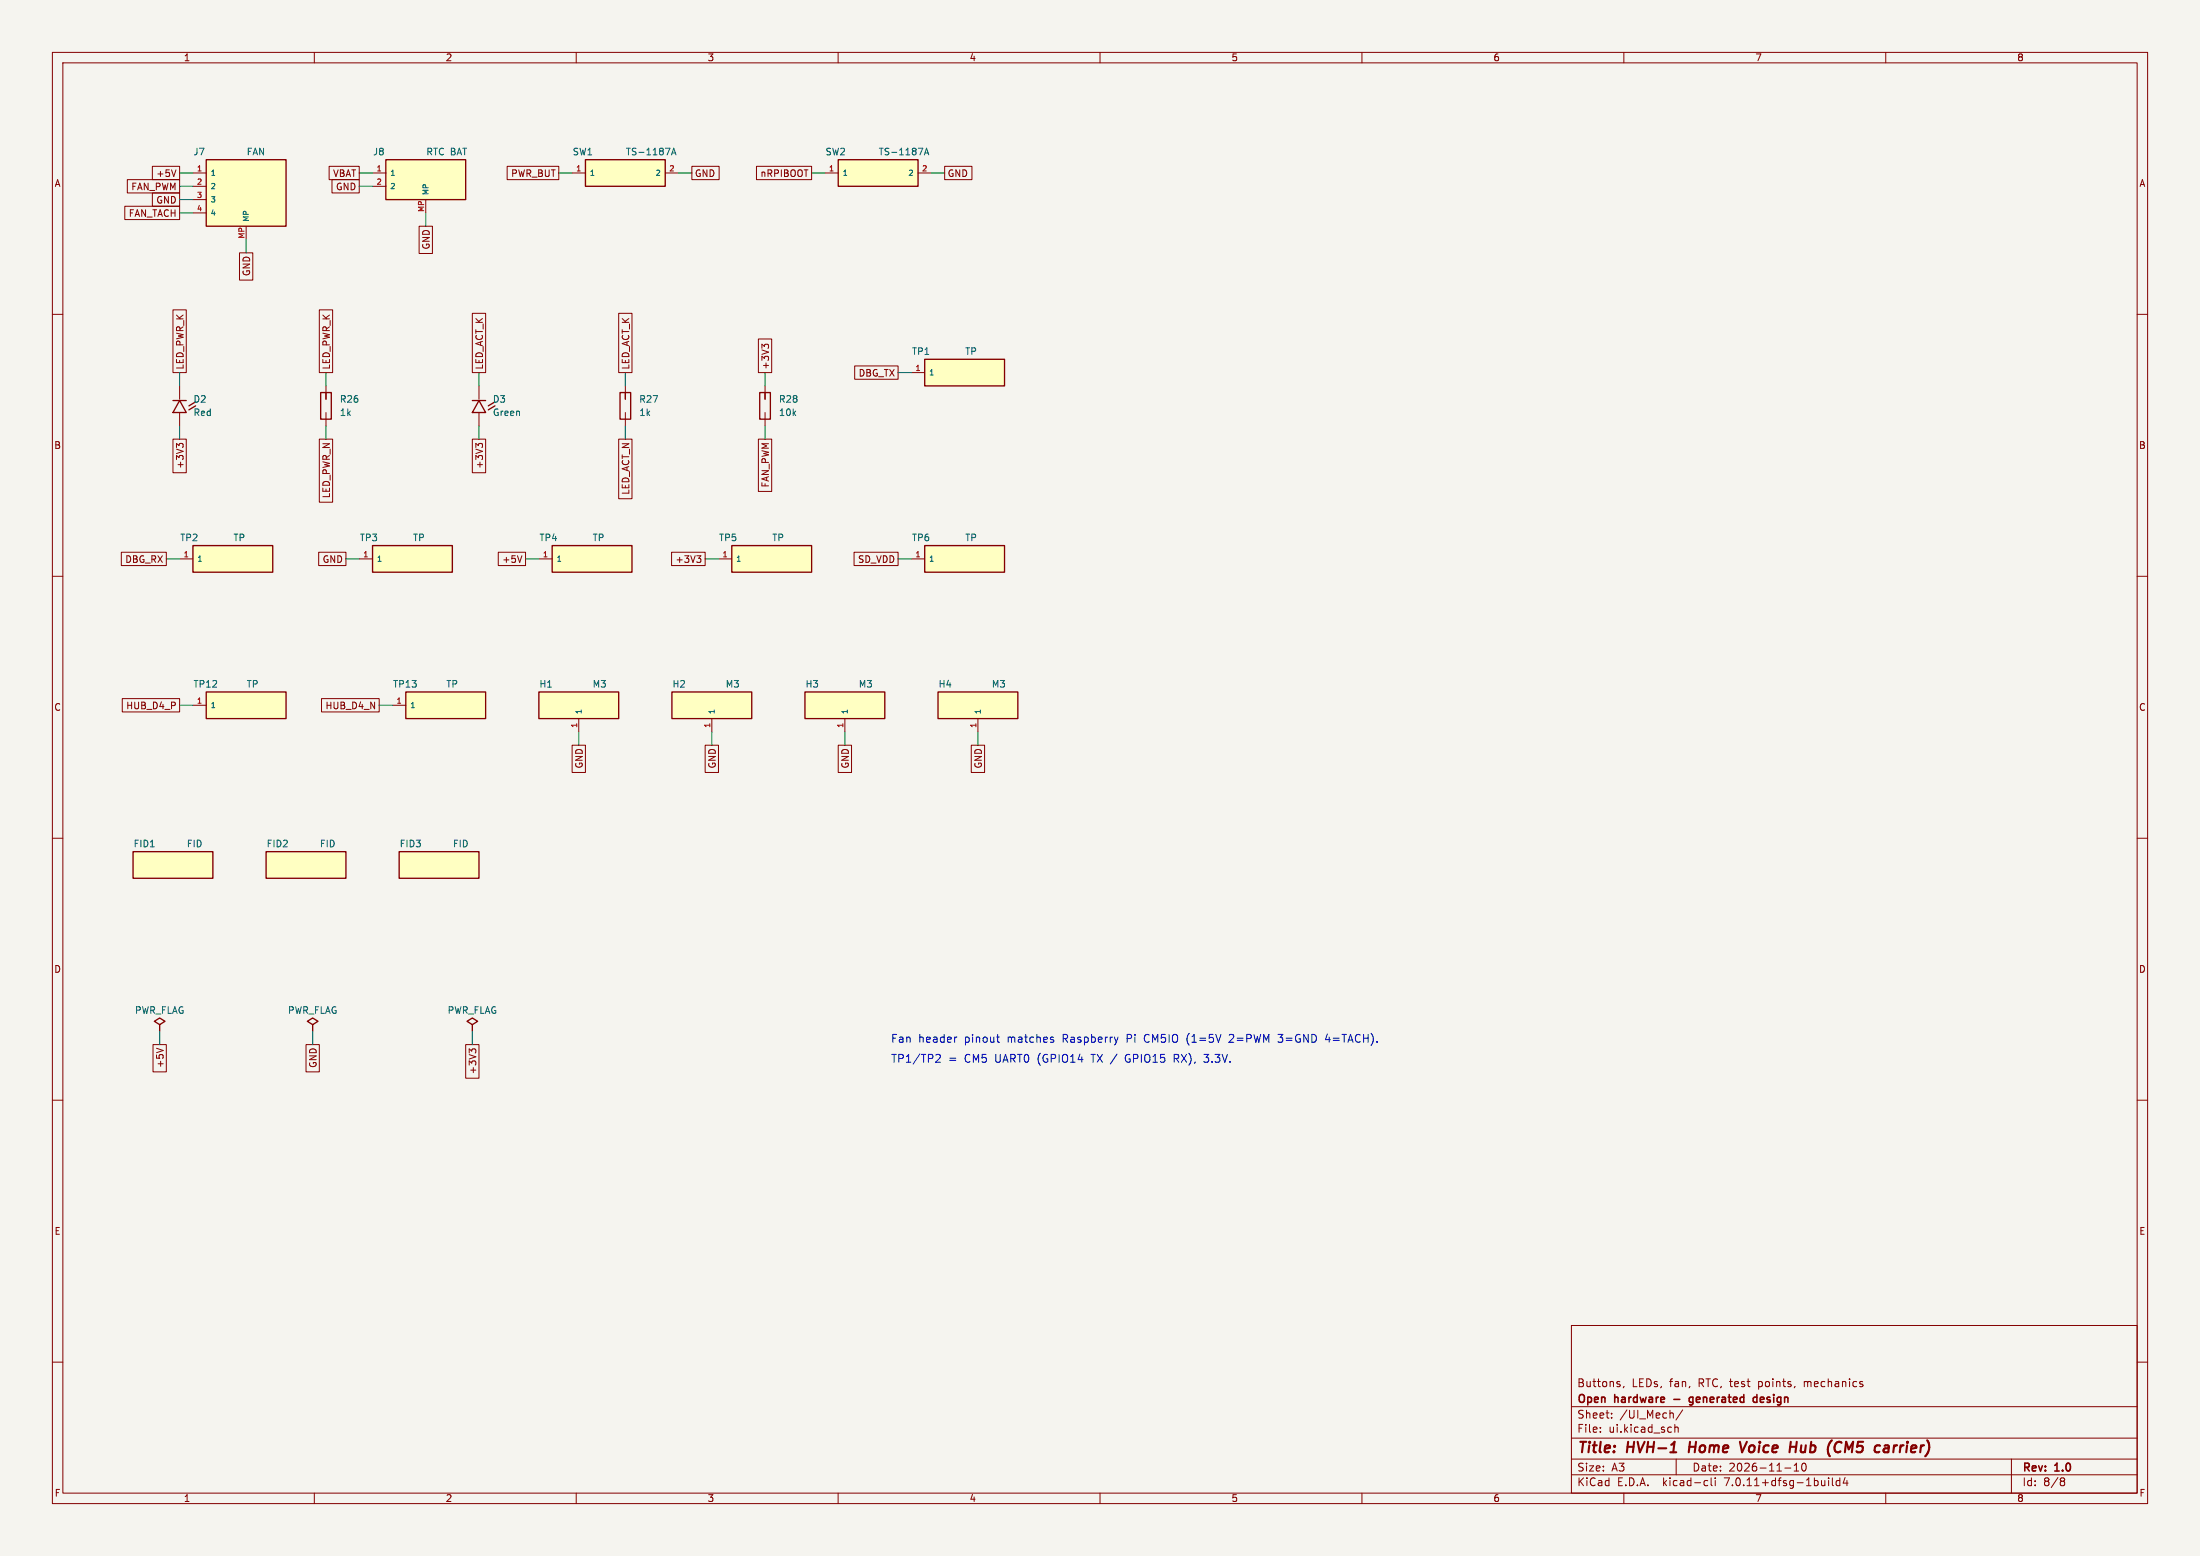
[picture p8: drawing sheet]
(kicad_sch (version 20230121) (generator eeschema)
 (paper "A3")
 (title_block (title "HVH-1 Home Voice Hub (CM5 carrier)") (date "2026-11-10") (rev "1.0") (company "Open hardware - generated design")
  (comment 1 "Buttons, LEDs, fan, RTC, test points, mechanics") (comment 2 ""))
 (lib_symbols
  (symbol "hvh:CONN2MP" (pin_names (offset 0.762)) (in_bom yes) (on_board yes)
   (property "Reference" "J" (at -7.619999999999999 5.58 0) (effects (font (size 1.27 1.27)) (justify left)))
   (property "Value" "CONN2MP" (at -7.619999999999999 -5.58 0) (effects (font (size 1.27 1.27)) (justify left)))
   (property "Footprint" "" (at 0 0 0) (effects (font (size 1.27 1.27)) hide))
   (property "Datasheet" "" (at 0 0 0) (effects (font (size 1.27 1.27)) hide))
   (symbol "CONN2MP_0_1"
    (rectangle (start -7.62 3.81) (end 7.62 -3.81) (stroke (width 0.254) (type default)) (fill (type background))))
   (symbol "CONN2MP_1_1"
    (pin passive line (at -10.16 1.27 0) (length 2.54) (name "1" (effects (font (size 1.016 1.016)))) (number "1" (effects (font (size 1.016 1.016)))))
    (pin passive line (at -10.16 -1.27 0) (length 2.54) (name "2" (effects (font (size 1.016 1.016)))) (number "2" (effects (font (size 1.016 1.016)))))
    (pin passive line (at 0.00 -6.35 90) (length 2.54) (name "MP" (effects (font (size 1.016 1.016)))) (number "MP" (effects (font (size 1.016 1.016)))))))
  (symbol "hvh:CONN4MP" (pin_names (offset 0.762)) (in_bom yes) (on_board yes)
   (property "Reference" "J" (at -7.619999999999999 8.12 0) (effects (font (size 1.27 1.27)) (justify left)))
   (property "Value" "CONN4MP" (at -7.619999999999999 -8.12 0) (effects (font (size 1.27 1.27)) (justify left)))
   (property "Footprint" "" (at 0 0 0) (effects (font (size 1.27 1.27)) hide))
   (property "Datasheet" "" (at 0 0 0) (effects (font (size 1.27 1.27)) hide))
   (symbol "CONN4MP_0_1"
    (rectangle (start -7.62 6.35) (end 7.62 -6.35) (stroke (width 0.254) (type default)) (fill (type background))))
   (symbol "CONN4MP_1_1"
    (pin passive line (at -10.16 3.81 0) (length 2.54) (name "1" (effects (font (size 1.016 1.016)))) (number "1" (effects (font (size 1.016 1.016)))))
    (pin passive line (at -10.16 1.27 0) (length 2.54) (name "2" (effects (font (size 1.016 1.016)))) (number "2" (effects (font (size 1.016 1.016)))))
    (pin passive line (at -10.16 -1.27 0) (length 2.54) (name "3" (effects (font (size 1.016 1.016)))) (number "3" (effects (font (size 1.016 1.016)))))
    (pin passive line (at -10.16 -3.81 0) (length 2.54) (name "4" (effects (font (size 1.016 1.016)))) (number "4" (effects (font (size 1.016 1.016)))))
    (pin passive line (at 0.00 -8.89 90) (length 2.54) (name "MP" (effects (font (size 1.016 1.016)))) (number "MP" (effects (font (size 1.016 1.016)))))))
  (symbol "hvh:FID" (pin_names (offset 0.762)) (in_bom yes) (on_board yes)
   (property "Reference" "FID" (at -7.619999999999999 4.3100000000000005 0) (effects (font (size 1.27 1.27)) (justify left)))
   (property "Value" "FID" (at -7.619999999999999 -4.3100000000000005 0) (effects (font (size 1.27 1.27)) (justify left)))
   (property "Footprint" "" (at 0 0 0) (effects (font (size 1.27 1.27)) hide))
   (property "Datasheet" "" (at 0 0 0) (effects (font (size 1.27 1.27)) hide))
   (symbol "FID_0_1"
    (rectangle (start -7.62 2.54) (end 7.62 -2.54) (stroke (width 0.254) (type default)) (fill (type background))))
   (symbol "FID_1_1"))
  (symbol "hvh:LED" (pin_numbers hide) (pin_names (offset 0) hide) (in_bom yes) (on_board yes)
   (property "Reference" "D" (at 2.54 1.31 0) (effects (font (size 1.27 1.27)) (justify left)))
   (property "Value" "LED" (at 2.54 -1.31 0) (effects (font (size 1.27 1.27)) (justify left)))
   (property "Footprint" "" (at 0 0 0) (effects (font (size 1.27 1.27)) hide))
   (property "Datasheet" "" (at 0 0 0) (effects (font (size 1.27 1.27)) hide))
   (symbol "LED_0_1"
    (polyline (pts (xy -1.27 -1.27) (xy 1.27 -1.27) (xy 0 1.016) (xy -1.27 -1.27)) (stroke (width 0.254) (type default)) (fill (type none)))
    (polyline (pts (xy -1.27 1.016) (xy 1.27 1.016)) (stroke (width 0.254) (type default)) (fill (type none)))
    (polyline (pts (xy 1.778 0) (xy 3.048 0.762)) (stroke (width 0.254) (type default)) (fill (type none)))
    (polyline (pts (xy 1.778 -0.762) (xy 3.048 0)) (stroke (width 0.254) (type default)) (fill (type none))))
   (symbol "LED_1_1"
    (pin passive line (at 0.00 3.81 270) (length 2.54) (name "~" (effects (font (size 1.016 1.016)))) (number "1" (effects (font (size 1.016 1.016)))))
    (pin passive line (at 0.00 -3.81 90) (length 2.54) (name "~" (effects (font (size 1.016 1.016)))) (number "2" (effects (font (size 1.016 1.016)))))))
  (symbol "hvh:MH" (pin_names (offset 0.762)) (in_bom yes) (on_board yes)
   (property "Reference" "H" (at -7.619999999999999 4.3100000000000005 0) (effects (font (size 1.27 1.27)) (justify left)))
   (property "Value" "MH" (at -7.619999999999999 -4.3100000000000005 0) (effects (font (size 1.27 1.27)) (justify left)))
   (property "Footprint" "" (at 0 0 0) (effects (font (size 1.27 1.27)) hide))
   (property "Datasheet" "" (at 0 0 0) (effects (font (size 1.27 1.27)) hide))
   (symbol "MH_0_1"
    (rectangle (start -7.62 2.54) (end 7.62 -2.54) (stroke (width 0.254) (type default)) (fill (type background))))
   (symbol "MH_1_1"
    (pin passive line (at 0.00 -5.08 90) (length 2.54) (name "1" (effects (font (size 1.016 1.016)))) (number "1" (effects (font (size 1.016 1.016)))))))
  (symbol "hvh:PWR_FLAG" (power) (pin_numbers hide) (pin_names (offset 0) hide) (in_bom yes) (on_board yes)
   (property "Reference" "#FLG" (at 2.54 0.040000000000000036 0) (effects (font (size 1.27 1.27)) (justify left)))
   (property "Value" "PWR_FLAG" (at 2.54 -0.040000000000000036 0) (effects (font (size 1.27 1.27)) (justify left)))
   (property "Footprint" "" (at 0 0 0) (effects (font (size 1.27 1.27)) hide))
   (property "Datasheet" "" (at 0 0 0) (effects (font (size 1.27 1.27)) hide))
   (symbol "PWR_FLAG_0_1"
    (polyline (pts (xy 0 0) (xy 0 1.27) (xy -1.016 1.905) (xy 0 2.54) (xy 1.016 1.905) (xy 0 1.27)) (stroke (width 0.254) (type default)) (fill (type none))))
   (symbol "PWR_FLAG_1_1"
    (pin power_out line (at 0.00 0.00 90) (length 0) hide (name "pwr" (effects (font (size 1.016 1.016)))) (number "1" (effects (font (size 1.016 1.016)))))))
  (symbol "hvh:R" (pin_numbers hide) (pin_names (offset 0) hide) (in_bom yes) (on_board yes)
   (property "Reference" "R" (at 2.54 1.31 0) (effects (font (size 1.27 1.27)) (justify left)))
   (property "Value" "R" (at 2.54 -1.31 0) (effects (font (size 1.27 1.27)) (justify left)))
   (property "Footprint" "" (at 0 0 0) (effects (font (size 1.27 1.27)) hide))
   (property "Datasheet" "" (at 0 0 0) (effects (font (size 1.27 1.27)) hide))
   (symbol "R_0_1"
    (rectangle (start -1.016 2.54) (end 1.016 -2.54) (stroke (width 0.254) (type default)) (fill (type none)))
    (polyline (pts (xy 0 2.54) (xy 0 1.27)) (stroke (width 0.254) (type default)) (fill (type none))))
   (symbol "R_1_1"
    (pin passive line (at 0.00 3.81 270) (length 2.54) (name "~" (effects (font (size 1.016 1.016)))) (number "1" (effects (font (size 1.016 1.016)))))
    (pin passive line (at 0.00 -3.81 90) (length 2.54) (name "~" (effects (font (size 1.016 1.016)))) (number "2" (effects (font (size 1.016 1.016)))))))
  (symbol "hvh:TACT" (pin_names (offset 0.762)) (in_bom yes) (on_board yes)
   (property "Reference" "SW" (at -7.619999999999999 4.3100000000000005 0) (effects (font (size 1.27 1.27)) (justify left)))
   (property "Value" "TACT" (at -7.619999999999999 -4.3100000000000005 0) (effects (font (size 1.27 1.27)) (justify left)))
   (property "Footprint" "" (at 0 0 0) (effects (font (size 1.27 1.27)) hide))
   (property "Datasheet" "" (at 0 0 0) (effects (font (size 1.27 1.27)) hide))
   (symbol "TACT_0_1"
    (rectangle (start -7.62 2.54) (end 7.62 -2.54) (stroke (width 0.254) (type default)) (fill (type background))))
   (symbol "TACT_1_1"
    (pin passive line (at -10.16 0.00 0) (length 2.54) (name "1" (effects (font (size 1.016 1.016)))) (number "1" (effects (font (size 1.016 1.016)))))
    (pin passive line (at 10.16 0.00 180) (length 2.54) (name "2" (effects (font (size 1.016 1.016)))) (number "2" (effects (font (size 1.016 1.016)))))))
  (symbol "hvh:TP" (pin_names (offset 0.762)) (in_bom yes) (on_board yes)
   (property "Reference" "TP" (at -7.619999999999999 4.3100000000000005 0) (effects (font (size 1.27 1.27)) (justify left)))
   (property "Value" "TP" (at -7.619999999999999 -4.3100000000000005 0) (effects (font (size 1.27 1.27)) (justify left)))
   (property "Footprint" "" (at 0 0 0) (effects (font (size 1.27 1.27)) hide))
   (property "Datasheet" "" (at 0 0 0) (effects (font (size 1.27 1.27)) hide))
   (symbol "TP_0_1"
    (rectangle (start -7.62 2.54) (end 7.62 -2.54) (stroke (width 0.254) (type default)) (fill (type background))))
   (symbol "TP_1_1"
    (pin passive line (at -10.16 0.00 0) (length 2.54) (name "1" (effects (font (size 1.016 1.016)))) (number "1" (effects (font (size 1.016 1.016))))))))
 (symbol (lib_id "hvh:CONN4MP") (at 46.99 36.83 0) (unit 1) (in_bom yes) (on_board yes) (dnp no)
  (property "Reference" "J7" (at 36.83 28.98 0) (effects (font (size 1.27 1.27)) (justify left)))
  (property "Value" "FAN" (at 46.99 28.98 0) (effects (font (size 1.27 1.27)) (justify left)))
  (property "Footprint" "Connector_JST:JST_SH_SM04B-SRSS-TB_1x04-1MP_P1.00mm_Horizontal" (at 46.99 36.83 0) (effects (font (size 1.27 1.27)) (justify left) hide))
  (property "Datasheet" "" (at 46.99 36.83 0) (effects (font (size 1.27 1.27)) (justify left) hide))
  (property "LCSC" "C160404" (at 46.99 36.83 0) (effects (font (size 1.27 1.27)) (justify left) hide))
  (property "MPN" "SM04B-SRSS-TB(LF)(SN)" (at 46.99 36.83 0) (effects (font (size 1.27 1.27)) (justify left) hide))
  (property "Manufacturer" "JST" (at 46.99 36.83 0) (effects (font (size 1.27 1.27)) (justify left) hide))
  (property "Description" "JST SH 4P R/A (Pi fan)" (at 46.99 36.83 0) (effects (font (size 1.27 1.27)) (justify left) hide)) (pin "1") (pin "2") (pin "3") (pin "4") (pin "MP"))
 (wire (pts (xy 36.83 33.02) (xy 34.29 33.02)) (stroke (width 0) (type default)))
 (global_label "+5V" (shape passive) (at 34.29 33.02 180) (fields_autoplaced) (effects (font (size 1.27 1.27)) (justify right))
  (property "Intersheetrefs" "${INTERSHEET_REFS}" (at 34.29 33.02 0) (effects (font (size 1.27 1.27)) hide)))
 (wire (pts (xy 36.83 35.56) (xy 34.29 35.56)) (stroke (width 0) (type default)))
 (global_label "FAN_PWM" (shape passive) (at 34.29 35.56 180) (fields_autoplaced) (effects (font (size 1.27 1.27)) (justify right))
  (property "Intersheetrefs" "${INTERSHEET_REFS}" (at 34.29 35.56 0) (effects (font (size 1.27 1.27)) hide)))
 (wire (pts (xy 36.83 38.1) (xy 34.29 38.1)) (stroke (width 0) (type default)))
 (global_label "GND" (shape passive) (at 34.29 38.1 180) (fields_autoplaced) (effects (font (size 1.27 1.27)) (justify right))
  (property "Intersheetrefs" "${INTERSHEET_REFS}" (at 34.29 38.1 0) (effects (font (size 1.27 1.27)) hide)))
 (wire (pts (xy 36.83 40.64) (xy 34.29 40.64)) (stroke (width 0) (type default)))
 (global_label "FAN_TACH" (shape passive) (at 34.29 40.64 180) (fields_autoplaced) (effects (font (size 1.27 1.27)) (justify right))
  (property "Intersheetrefs" "${INTERSHEET_REFS}" (at 34.29 40.64 0) (effects (font (size 1.27 1.27)) hide)))
 (wire (pts (xy 46.99 45.72) (xy 46.99 48.26)) (stroke (width 0) (type default)))
 (global_label "GND" (shape passive) (at 46.99 48.26 270) (fields_autoplaced) (effects (font (size 1.27 1.27)) (justify right))
  (property "Intersheetrefs" "${INTERSHEET_REFS}" (at 46.99 48.26 0) (effects (font (size 1.27 1.27)) hide)))
 (symbol (lib_id "hvh:CONN2MP") (at 81.28 34.29 0) (unit 1) (in_bom yes) (on_board yes) (dnp no)
  (property "Reference" "J8" (at 71.12 28.98 0) (effects (font (size 1.27 1.27)) (justify left)))
  (property "Value" "RTC BAT" (at 81.28 28.98 0) (effects (font (size 1.27 1.27)) (justify left)))
  (property "Footprint" "Connector_JST:JST_SH_SM02B-SRSS-TB_1x02-1MP_P1.00mm_Horizontal" (at 81.28 34.29 0) (effects (font (size 1.27 1.27)) (justify left) hide))
  (property "Datasheet" "" (at 81.28 34.29 0) (effects (font (size 1.27 1.27)) (justify left) hide))
  (property "LCSC" "C160402" (at 81.28 34.29 0) (effects (font (size 1.27 1.27)) (justify left) hide))
  (property "MPN" "SM02B-SRSS-TB(LF)(SN)" (at 81.28 34.29 0) (effects (font (size 1.27 1.27)) (justify left) hide))
  (property "Manufacturer" "JST" (at 81.28 34.29 0) (effects (font (size 1.27 1.27)) (justify left) hide))
  (property "Description" "JST SH 2P R/A (Pi RTC battery)" (at 81.28 34.29 0) (effects (font (size 1.27 1.27)) (justify left) hide)) (pin "1") (pin "2") (pin "MP"))
 (wire (pts (xy 71.12 33.02) (xy 68.58 33.02)) (stroke (width 0) (type default)))
 (global_label "VBAT" (shape passive) (at 68.58 33.02 180) (fields_autoplaced) (effects (font (size 1.27 1.27)) (justify right))
  (property "Intersheetrefs" "${INTERSHEET_REFS}" (at 68.58 33.02 0) (effects (font (size 1.27 1.27)) hide)))
 (wire (pts (xy 71.12 35.56) (xy 68.58 35.56)) (stroke (width 0) (type default)))
 (global_label "GND" (shape passive) (at 68.58 35.56 180) (fields_autoplaced) (effects (font (size 1.27 1.27)) (justify right))
  (property "Intersheetrefs" "${INTERSHEET_REFS}" (at 68.58 35.56 0) (effects (font (size 1.27 1.27)) hide)))
 (wire (pts (xy 81.28 40.64) (xy 81.28 43.18)) (stroke (width 0) (type default)))
 (global_label "GND" (shape passive) (at 81.28 43.18 270) (fields_autoplaced) (effects (font (size 1.27 1.27)) (justify right))
  (property "Intersheetrefs" "${INTERSHEET_REFS}" (at 81.28 43.18 0) (effects (font (size 1.27 1.27)) hide)))
 (symbol (lib_id "hvh:TACT") (at 119.38 33.02 0) (unit 1) (in_bom yes) (on_board yes) (dnp no)
  (property "Reference" "SW1" (at 109.22 28.98 0) (effects (font (size 1.27 1.27)) (justify left)))
  (property "Value" "TS-1187A" (at 119.38 28.98 0) (effects (font (size 1.27 1.27)) (justify left)))
  (property "Footprint" "Button_Switch_SMD:SW_Push_1P1T_XKB_TS-1187A" (at 119.38 33.02 0) (effects (font (size 1.27 1.27)) (justify left) hide))
  (property "Datasheet" "" (at 119.38 33.02 0) (effects (font (size 1.27 1.27)) (justify left) hide))
  (property "LCSC" "C318884" (at 119.38 33.02 0) (effects (font (size 1.27 1.27)) (justify left) hide))
  (property "MPN" "TS-1187A-B-A-B" (at 119.38 33.02 0) (effects (font (size 1.27 1.27)) (justify left) hide))
  (property "Manufacturer" "XKB" (at 119.38 33.02 0) (effects (font (size 1.27 1.27)) (justify left) hide))
  (property "Description" "Tactile switch 5.1x5.1mm SMD" (at 119.38 33.02 0) (effects (font (size 1.27 1.27)) (justify left) hide)) (pin "1") (pin "2"))
 (wire (pts (xy 109.22 33.02) (xy 106.68 33.02)) (stroke (width 0) (type default)))
 (global_label "PWR_BUT" (shape passive) (at 106.68 33.02 180) (fields_autoplaced) (effects (font (size 1.27 1.27)) (justify right))
  (property "Intersheetrefs" "${INTERSHEET_REFS}" (at 106.68 33.02 0) (effects (font (size 1.27 1.27)) hide)))
 (wire (pts (xy 129.54 33.02) (xy 132.08 33.02)) (stroke (width 0) (type default)))
 (global_label "GND" (shape passive) (at 132.08 33.02 0) (fields_autoplaced) (effects (font (size 1.27 1.27)) (justify left))
  (property "Intersheetrefs" "${INTERSHEET_REFS}" (at 132.08 33.02 0) (effects (font (size 1.27 1.27)) hide)))
 (symbol (lib_id "hvh:TACT") (at 167.64 33.02 0) (unit 1) (in_bom yes) (on_board yes) (dnp no)
  (property "Reference" "SW2" (at 157.48 28.98 0) (effects (font (size 1.27 1.27)) (justify left)))
  (property "Value" "TS-1187A" (at 167.64 28.98 0) (effects (font (size 1.27 1.27)) (justify left)))
  (property "Footprint" "Button_Switch_SMD:SW_Push_1P1T_XKB_TS-1187A" (at 167.64 33.02 0) (effects (font (size 1.27 1.27)) (justify left) hide))
  (property "Datasheet" "" (at 167.64 33.02 0) (effects (font (size 1.27 1.27)) (justify left) hide))
  (property "LCSC" "C318884" (at 167.64 33.02 0) (effects (font (size 1.27 1.27)) (justify left) hide))
  (property "MPN" "TS-1187A-B-A-B" (at 167.64 33.02 0) (effects (font (size 1.27 1.27)) (justify left) hide))
  (property "Manufacturer" "XKB" (at 167.64 33.02 0) (effects (font (size 1.27 1.27)) (justify left) hide))
  (property "Description" "Tactile switch 5.1x5.1mm SMD" (at 167.64 33.02 0) (effects (font (size 1.27 1.27)) (justify left) hide)) (pin "1") (pin "2"))
 (wire (pts (xy 157.48 33.02) (xy 154.94 33.02)) (stroke (width 0) (type default)))
 (global_label "nRPIBOOT" (shape passive) (at 154.94 33.02 180) (fields_autoplaced) (effects (font (size 1.27 1.27)) (justify right))
  (property "Intersheetrefs" "${INTERSHEET_REFS}" (at 154.94 33.02 0) (effects (font (size 1.27 1.27)) hide)))
 (wire (pts (xy 177.8 33.02) (xy 180.34 33.02)) (stroke (width 0) (type default)))
 (global_label "GND" (shape passive) (at 180.34 33.02 0) (fields_autoplaced) (effects (font (size 1.27 1.27)) (justify left))
  (property "Intersheetrefs" "${INTERSHEET_REFS}" (at 180.34 33.02 0) (effects (font (size 1.27 1.27)) hide)))
 (symbol (lib_id "hvh:LED") (at 34.29 77.47 0) (unit 1) (in_bom yes) (on_board yes) (dnp no)
  (property "Reference" "D2" (at 36.83 76.20 0) (effects (font (size 1.27 1.27)) (justify left)))
  (property "Value" "Red" (at 36.83 78.74 0) (effects (font (size 1.27 1.27)) (justify left)))
  (property "Footprint" "LED_SMD:LED_0603_1608Metric" (at 34.29 77.47 0) (effects (font (size 1.27 1.27)) (justify left) hide))
  (property "Datasheet" "" (at 34.29 77.47 0) (effects (font (size 1.27 1.27)) (justify left) hide))
  (property "LCSC" "C2286" (at 34.29 77.47 0) (effects (font (size 1.27 1.27)) (justify left) hide))
  (property "MPN" "KT-0603R" (at 34.29 77.47 0) (effects (font (size 1.27 1.27)) (justify left) hide))
  (property "Manufacturer" "KENTO" (at 34.29 77.47 0) (effects (font (size 1.27 1.27)) (justify left) hide))
  (property "Description" "LED red 0603" (at 34.29 77.47 0) (effects (font (size 1.27 1.27)) (justify left) hide)) (pin "1") (pin "2"))
 (wire (pts (xy 34.29 73.66) (xy 34.29 71.12)) (stroke (width 0) (type default)))
 (global_label "LED_PWR_K" (shape passive) (at 34.29 71.12 90) (fields_autoplaced) (effects (font (size 1.27 1.27)) (justify left))
  (property "Intersheetrefs" "${INTERSHEET_REFS}" (at 34.29 71.12 0) (effects (font (size 1.27 1.27)) hide)))
 (wire (pts (xy 34.29 81.28) (xy 34.29 83.82)) (stroke (width 0) (type default)))
 (global_label "+3V3" (shape passive) (at 34.29 83.82 270) (fields_autoplaced) (effects (font (size 1.27 1.27)) (justify right))
  (property "Intersheetrefs" "${INTERSHEET_REFS}" (at 34.29 83.82 0) (effects (font (size 1.27 1.27)) hide)))
 (symbol (lib_id "hvh:R") (at 62.23 77.47 0) (unit 1) (in_bom yes) (on_board yes) (dnp no)
  (property "Reference" "R26" (at 64.77 76.20 0) (effects (font (size 1.27 1.27)) (justify left)))
  (property "Value" "1k" (at 64.77 78.74 0) (effects (font (size 1.27 1.27)) (justify left)))
  (property "Footprint" "Resistor_SMD:R_0402_1005Metric" (at 62.23 77.47 0) (effects (font (size 1.27 1.27)) (justify left) hide))
  (property "Datasheet" "" (at 62.23 77.47 0) (effects (font (size 1.27 1.27)) (justify left) hide))
  (property "LCSC" "C11702" (at 62.23 77.47 0) (effects (font (size 1.27 1.27)) (justify left) hide))
  (property "MPN" "0402WGF1001TCE" (at 62.23 77.47 0) (effects (font (size 1.27 1.27)) (justify left) hide))
  (property "Manufacturer" "UNI-ROYAL" (at 62.23 77.47 0) (effects (font (size 1.27 1.27)) (justify left) hide))
  (property "Description" "Resistor 1k 1% 0402" (at 62.23 77.47 0) (effects (font (size 1.27 1.27)) (justify left) hide)) (pin "1") (pin "2"))
 (wire (pts (xy 62.23 73.66) (xy 62.23 71.12)) (stroke (width 0) (type default)))
 (global_label "LED_PWR_K" (shape passive) (at 62.23 71.12 90) (fields_autoplaced) (effects (font (size 1.27 1.27)) (justify left))
  (property "Intersheetrefs" "${INTERSHEET_REFS}" (at 62.23 71.12 0) (effects (font (size 1.27 1.27)) hide)))
 (wire (pts (xy 62.23 81.28) (xy 62.23 83.82)) (stroke (width 0) (type default)))
 (global_label "LED_PWR_N" (shape passive) (at 62.23 83.82 270) (fields_autoplaced) (effects (font (size 1.27 1.27)) (justify right))
  (property "Intersheetrefs" "${INTERSHEET_REFS}" (at 62.23 83.82 0) (effects (font (size 1.27 1.27)) hide)))
 (symbol (lib_id "hvh:LED") (at 91.44 77.47 0) (unit 1) (in_bom yes) (on_board yes) (dnp no)
  (property "Reference" "D3" (at 93.98 76.20 0) (effects (font (size 1.27 1.27)) (justify left)))
  (property "Value" "Green" (at 93.98 78.74 0) (effects (font (size 1.27 1.27)) (justify left)))
  (property "Footprint" "LED_SMD:LED_0603_1608Metric" (at 91.44 77.47 0) (effects (font (size 1.27 1.27)) (justify left) hide))
  (property "Datasheet" "" (at 91.44 77.47 0) (effects (font (size 1.27 1.27)) (justify left) hide))
  (property "LCSC" "C965804" (at 91.44 77.47 0) (effects (font (size 1.27 1.27)) (justify left) hide))
  (property "MPN" "XL-1608UGC-04" (at 91.44 77.47 0) (effects (font (size 1.27 1.27)) (justify left) hide))
  (property "Manufacturer" "XINGLIGHT" (at 91.44 77.47 0) (effects (font (size 1.27 1.27)) (justify left) hide))
  (property "Description" "LED green 0603" (at 91.44 77.47 0) (effects (font (size 1.27 1.27)) (justify left) hide)) (pin "1") (pin "2"))
 (wire (pts (xy 91.44 73.66) (xy 91.44 71.12)) (stroke (width 0) (type default)))
 (global_label "LED_ACT_K" (shape passive) (at 91.44 71.12 90) (fields_autoplaced) (effects (font (size 1.27 1.27)) (justify left))
  (property "Intersheetrefs" "${INTERSHEET_REFS}" (at 91.44 71.12 0) (effects (font (size 1.27 1.27)) hide)))
 (wire (pts (xy 91.44 81.28) (xy 91.44 83.82)) (stroke (width 0) (type default)))
 (global_label "+3V3" (shape passive) (at 91.44 83.82 270) (fields_autoplaced) (effects (font (size 1.27 1.27)) (justify right))
  (property "Intersheetrefs" "${INTERSHEET_REFS}" (at 91.44 83.82 0) (effects (font (size 1.27 1.27)) hide)))
 (symbol (lib_id "hvh:R") (at 119.38 77.47 0) (unit 1) (in_bom yes) (on_board yes) (dnp no)
  (property "Reference" "R27" (at 121.92 76.20 0) (effects (font (size 1.27 1.27)) (justify left)))
  (property "Value" "1k" (at 121.92 78.74 0) (effects (font (size 1.27 1.27)) (justify left)))
  (property "Footprint" "Resistor_SMD:R_0402_1005Metric" (at 119.38 77.47 0) (effects (font (size 1.27 1.27)) (justify left) hide))
  (property "Datasheet" "" (at 119.38 77.47 0) (effects (font (size 1.27 1.27)) (justify left) hide))
  (property "LCSC" "C11702" (at 119.38 77.47 0) (effects (font (size 1.27 1.27)) (justify left) hide))
  (property "MPN" "0402WGF1001TCE" (at 119.38 77.47 0) (effects (font (size 1.27 1.27)) (justify left) hide))
  (property "Manufacturer" "UNI-ROYAL" (at 119.38 77.47 0) (effects (font (size 1.27 1.27)) (justify left) hide))
  (property "Description" "Resistor 1k 1% 0402" (at 119.38 77.47 0) (effects (font (size 1.27 1.27)) (justify left) hide)) (pin "1") (pin "2"))
 (wire (pts (xy 119.38 73.66) (xy 119.38 71.12)) (stroke (width 0) (type default)))
 (global_label "LED_ACT_K" (shape passive) (at 119.38 71.12 90) (fields_autoplaced) (effects (font (size 1.27 1.27)) (justify left))
  (property "Intersheetrefs" "${INTERSHEET_REFS}" (at 119.38 71.12 0) (effects (font (size 1.27 1.27)) hide)))
 (wire (pts (xy 119.38 81.28) (xy 119.38 83.82)) (stroke (width 0) (type default)))
 (global_label "LED_ACT_N" (shape passive) (at 119.38 83.82 270) (fields_autoplaced) (effects (font (size 1.27 1.27)) (justify right))
  (property "Intersheetrefs" "${INTERSHEET_REFS}" (at 119.38 83.82 0) (effects (font (size 1.27 1.27)) hide)))
 (symbol (lib_id "hvh:R") (at 146.05 77.47 0) (unit 1) (in_bom yes) (on_board yes) (dnp no)
  (property "Reference" "R28" (at 148.59 76.20 0) (effects (font (size 1.27 1.27)) (justify left)))
  (property "Value" "10k" (at 148.59 78.74 0) (effects (font (size 1.27 1.27)) (justify left)))
  (property "Footprint" "Resistor_SMD:R_0402_1005Metric" (at 146.05 77.47 0) (effects (font (size 1.27 1.27)) (justify left) hide))
  (property "Datasheet" "" (at 146.05 77.47 0) (effects (font (size 1.27 1.27)) (justify left) hide))
  (property "LCSC" "C25744" (at 146.05 77.47 0) (effects (font (size 1.27 1.27)) (justify left) hide))
  (property "MPN" "0402WGF1002TCE" (at 146.05 77.47 0) (effects (font (size 1.27 1.27)) (justify left) hide))
  (property "Manufacturer" "UNI-ROYAL" (at 146.05 77.47 0) (effects (font (size 1.27 1.27)) (justify left) hide))
  (property "Description" "Resistor 10k 1% 0402" (at 146.05 77.47 0) (effects (font (size 1.27 1.27)) (justify left) hide)) (pin "1") (pin "2"))
 (wire (pts (xy 146.05 73.66) (xy 146.05 71.12)) (stroke (width 0) (type default)))
 (global_label "+3V3" (shape passive) (at 146.05 71.12 90) (fields_autoplaced) (effects (font (size 1.27 1.27)) (justify left))
  (property "Intersheetrefs" "${INTERSHEET_REFS}" (at 146.05 71.12 0) (effects (font (size 1.27 1.27)) hide)))
 (wire (pts (xy 146.05 81.28) (xy 146.05 83.82)) (stroke (width 0) (type default)))
 (global_label "FAN_PWM" (shape passive) (at 146.05 83.82 270) (fields_autoplaced) (effects (font (size 1.27 1.27)) (justify right))
  (property "Intersheetrefs" "${INTERSHEET_REFS}" (at 146.05 83.82 0) (effects (font (size 1.27 1.27)) hide)))
 (symbol (lib_id "hvh:TP") (at 184.15 71.12 0) (unit 1) (in_bom no) (on_board yes) (dnp no)
  (property "Reference" "TP1" (at 173.99 67.08 0) (effects (font (size 1.27 1.27)) (justify left)))
  (property "Value" "TP" (at 184.15 67.08 0) (effects (font (size 1.27 1.27)) (justify left)))
  (property "Footprint" "TestPoint:TestPoint_Pad_D1.0mm" (at 184.15 71.12 0) (effects (font (size 1.27 1.27)) (justify left) hide))
  (property "Datasheet" "" (at 184.15 71.12 0) (effects (font (size 1.27 1.27)) (justify left) hide))
  (property "LCSC" "" (at 184.15 71.12 0) (effects (font (size 1.27 1.27)) (justify left) hide))
  (property "MPN" "" (at 184.15 71.12 0) (effects (font (size 1.27 1.27)) (justify left) hide))
  (property "Manufacturer" "" (at 184.15 71.12 0) (effects (font (size 1.27 1.27)) (justify left) hide))
  (property "Description" "Test pad" (at 184.15 71.12 0) (effects (font (size 1.27 1.27)) (justify left) hide)) (pin "1"))
 (wire (pts (xy 173.99 71.12) (xy 171.45 71.12)) (stroke (width 0) (type default)))
 (global_label "DBG_TX" (shape passive) (at 171.45 71.12 180) (fields_autoplaced) (effects (font (size 1.27 1.27)) (justify right))
  (property "Intersheetrefs" "${INTERSHEET_REFS}" (at 171.45 71.12 0) (effects (font (size 1.27 1.27)) hide)))
 (symbol (lib_id "hvh:TP") (at 44.45 106.68 0) (unit 1) (in_bom no) (on_board yes) (dnp no)
  (property "Reference" "TP2" (at 34.29 102.64 0) (effects (font (size 1.27 1.27)) (justify left)))
  (property "Value" "TP" (at 44.45 102.64 0) (effects (font (size 1.27 1.27)) (justify left)))
  (property "Footprint" "TestPoint:TestPoint_Pad_D1.0mm" (at 44.45 106.68 0) (effects (font (size 1.27 1.27)) (justify left) hide))
  (property "Datasheet" "" (at 44.45 106.68 0) (effects (font (size 1.27 1.27)) (justify left) hide))
  (property "LCSC" "" (at 44.45 106.68 0) (effects (font (size 1.27 1.27)) (justify left) hide))
  (property "MPN" "" (at 44.45 106.68 0) (effects (font (size 1.27 1.27)) (justify left) hide))
  (property "Manufacturer" "" (at 44.45 106.68 0) (effects (font (size 1.27 1.27)) (justify left) hide))
  (property "Description" "Test pad" (at 44.45 106.68 0) (effects (font (size 1.27 1.27)) (justify left) hide)) (pin "1"))
 (wire (pts (xy 34.29 106.68) (xy 31.75 106.68)) (stroke (width 0) (type default)))
 (global_label "DBG_RX" (shape passive) (at 31.75 106.68 180) (fields_autoplaced) (effects (font (size 1.27 1.27)) (justify right))
  (property "Intersheetrefs" "${INTERSHEET_REFS}" (at 31.75 106.68 0) (effects (font (size 1.27 1.27)) hide)))
 (symbol (lib_id "hvh:TP") (at 78.74 106.68 0) (unit 1) (in_bom no) (on_board yes) (dnp no)
  (property "Reference" "TP3" (at 68.58 102.64 0) (effects (font (size 1.27 1.27)) (justify left)))
  (property "Value" "TP" (at 78.74 102.64 0) (effects (font (size 1.27 1.27)) (justify left)))
  (property "Footprint" "TestPoint:TestPoint_Pad_D1.0mm" (at 78.74 106.68 0) (effects (font (size 1.27 1.27)) (justify left) hide))
  (property "Datasheet" "" (at 78.74 106.68 0) (effects (font (size 1.27 1.27)) (justify left) hide))
  (property "LCSC" "" (at 78.74 106.68 0) (effects (font (size 1.27 1.27)) (justify left) hide))
  (property "MPN" "" (at 78.74 106.68 0) (effects (font (size 1.27 1.27)) (justify left) hide))
  (property "Manufacturer" "" (at 78.74 106.68 0) (effects (font (size 1.27 1.27)) (justify left) hide))
  (property "Description" "Test pad" (at 78.74 106.68 0) (effects (font (size 1.27 1.27)) (justify left) hide)) (pin "1"))
 (wire (pts (xy 68.58 106.68) (xy 66.04 106.68)) (stroke (width 0) (type default)))
 (global_label "GND" (shape passive) (at 66.04 106.68 180) (fields_autoplaced) (effects (font (size 1.27 1.27)) (justify right))
  (property "Intersheetrefs" "${INTERSHEET_REFS}" (at 66.04 106.68 0) (effects (font (size 1.27 1.27)) hide)))
 (symbol (lib_id "hvh:TP") (at 113.03 106.68 0) (unit 1) (in_bom no) (on_board yes) (dnp no)
  (property "Reference" "TP4" (at 102.87 102.64 0) (effects (font (size 1.27 1.27)) (justify left)))
  (property "Value" "TP" (at 113.03 102.64 0) (effects (font (size 1.27 1.27)) (justify left)))
  (property "Footprint" "TestPoint:TestPoint_Pad_D1.0mm" (at 113.03 106.68 0) (effects (font (size 1.27 1.27)) (justify left) hide))
  (property "Datasheet" "" (at 113.03 106.68 0) (effects (font (size 1.27 1.27)) (justify left) hide))
  (property "LCSC" "" (at 113.03 106.68 0) (effects (font (size 1.27 1.27)) (justify left) hide))
  (property "MPN" "" (at 113.03 106.68 0) (effects (font (size 1.27 1.27)) (justify left) hide))
  (property "Manufacturer" "" (at 113.03 106.68 0) (effects (font (size 1.27 1.27)) (justify left) hide))
  (property "Description" "Test pad" (at 113.03 106.68 0) (effects (font (size 1.27 1.27)) (justify left) hide)) (pin "1"))
 (wire (pts (xy 102.87 106.68) (xy 100.33 106.68)) (stroke (width 0) (type default)))
 (global_label "+5V" (shape passive) (at 100.33 106.68 180) (fields_autoplaced) (effects (font (size 1.27 1.27)) (justify right))
  (property "Intersheetrefs" "${INTERSHEET_REFS}" (at 100.33 106.68 0) (effects (font (size 1.27 1.27)) hide)))
 (symbol (lib_id "hvh:TP") (at 147.32 106.68 0) (unit 1) (in_bom no) (on_board yes) (dnp no)
  (property "Reference" "TP5" (at 137.16 102.64 0) (effects (font (size 1.27 1.27)) (justify left)))
  (property "Value" "TP" (at 147.32 102.64 0) (effects (font (size 1.27 1.27)) (justify left)))
  (property "Footprint" "TestPoint:TestPoint_Pad_D1.0mm" (at 147.32 106.68 0) (effects (font (size 1.27 1.27)) (justify left) hide))
  (property "Datasheet" "" (at 147.32 106.68 0) (effects (font (size 1.27 1.27)) (justify left) hide))
  (property "LCSC" "" (at 147.32 106.68 0) (effects (font (size 1.27 1.27)) (justify left) hide))
  (property "MPN" "" (at 147.32 106.68 0) (effects (font (size 1.27 1.27)) (justify left) hide))
  (property "Manufacturer" "" (at 147.32 106.68 0) (effects (font (size 1.27 1.27)) (justify left) hide))
  (property "Description" "Test pad" (at 147.32 106.68 0) (effects (font (size 1.27 1.27)) (justify left) hide)) (pin "1"))
 (wire (pts (xy 137.16 106.68) (xy 134.62 106.68)) (stroke (width 0) (type default)))
 (global_label "+3V3" (shape passive) (at 134.62 106.68 180) (fields_autoplaced) (effects (font (size 1.27 1.27)) (justify right))
  (property "Intersheetrefs" "${INTERSHEET_REFS}" (at 134.62 106.68 0) (effects (font (size 1.27 1.27)) hide)))
 (symbol (lib_id "hvh:TP") (at 184.15 106.68 0) (unit 1) (in_bom no) (on_board yes) (dnp no)
  (property "Reference" "TP6" (at 173.99 102.64 0) (effects (font (size 1.27 1.27)) (justify left)))
  (property "Value" "TP" (at 184.15 102.64 0) (effects (font (size 1.27 1.27)) (justify left)))
  (property "Footprint" "TestPoint:TestPoint_Pad_D1.0mm" (at 184.15 106.68 0) (effects (font (size 1.27 1.27)) (justify left) hide))
  (property "Datasheet" "" (at 184.15 106.68 0) (effects (font (size 1.27 1.27)) (justify left) hide))
  (property "LCSC" "" (at 184.15 106.68 0) (effects (font (size 1.27 1.27)) (justify left) hide))
  (property "MPN" "" (at 184.15 106.68 0) (effects (font (size 1.27 1.27)) (justify left) hide))
  (property "Manufacturer" "" (at 184.15 106.68 0) (effects (font (size 1.27 1.27)) (justify left) hide))
  (property "Description" "Test pad" (at 184.15 106.68 0) (effects (font (size 1.27 1.27)) (justify left) hide)) (pin "1"))
 (wire (pts (xy 173.99 106.68) (xy 171.45 106.68)) (stroke (width 0) (type default)))
 (global_label "SD_VDD" (shape passive) (at 171.45 106.68 180) (fields_autoplaced) (effects (font (size 1.27 1.27)) (justify right))
  (property "Intersheetrefs" "${INTERSHEET_REFS}" (at 171.45 106.68 0) (effects (font (size 1.27 1.27)) hide)))
 (symbol (lib_id "hvh:TP") (at 46.99 134.62 0) (unit 1) (in_bom no) (on_board yes) (dnp no)
  (property "Reference" "TP12" (at 36.83 130.58 0) (effects (font (size 1.27 1.27)) (justify left)))
  (property "Value" "TP" (at 46.99 130.58 0) (effects (font (size 1.27 1.27)) (justify left)))
  (property "Footprint" "TestPoint:TestPoint_Pad_D1.0mm" (at 46.99 134.62 0) (effects (font (size 1.27 1.27)) (justify left) hide))
  (property "Datasheet" "" (at 46.99 134.62 0) (effects (font (size 1.27 1.27)) (justify left) hide))
  (property "LCSC" "" (at 46.99 134.62 0) (effects (font (size 1.27 1.27)) (justify left) hide))
  (property "MPN" "" (at 46.99 134.62 0) (effects (font (size 1.27 1.27)) (justify left) hide))
  (property "Manufacturer" "" (at 46.99 134.62 0) (effects (font (size 1.27 1.27)) (justify left) hide))
  (property "Description" "Test pad" (at 46.99 134.62 0) (effects (font (size 1.27 1.27)) (justify left) hide)) (pin "1"))
 (wire (pts (xy 36.83 134.62) (xy 34.29 134.62)) (stroke (width 0) (type default)))
 (global_label "HUB_D4_P" (shape passive) (at 34.29 134.62 180) (fields_autoplaced) (effects (font (size 1.27 1.27)) (justify right))
  (property "Intersheetrefs" "${INTERSHEET_REFS}" (at 34.29 134.62 0) (effects (font (size 1.27 1.27)) hide)))
 (symbol (lib_id "hvh:TP") (at 85.09 134.62 0) (unit 1) (in_bom no) (on_board yes) (dnp no)
  (property "Reference" "TP13" (at 74.93 130.58 0) (effects (font (size 1.27 1.27)) (justify left)))
  (property "Value" "TP" (at 85.09 130.58 0) (effects (font (size 1.27 1.27)) (justify left)))
  (property "Footprint" "TestPoint:TestPoint_Pad_D1.0mm" (at 85.09 134.62 0) (effects (font (size 1.27 1.27)) (justify left) hide))
  (property "Datasheet" "" (at 85.09 134.62 0) (effects (font (size 1.27 1.27)) (justify left) hide))
  (property "LCSC" "" (at 85.09 134.62 0) (effects (font (size 1.27 1.27)) (justify left) hide))
  (property "MPN" "" (at 85.09 134.62 0) (effects (font (size 1.27 1.27)) (justify left) hide))
  (property "Manufacturer" "" (at 85.09 134.62 0) (effects (font (size 1.27 1.27)) (justify left) hide))
  (property "Description" "Test pad" (at 85.09 134.62 0) (effects (font (size 1.27 1.27)) (justify left) hide)) (pin "1"))
 (wire (pts (xy 74.93 134.62) (xy 72.39 134.62)) (stroke (width 0) (type default)))
 (global_label "HUB_D4_N" (shape passive) (at 72.39 134.62 180) (fields_autoplaced) (effects (font (size 1.27 1.27)) (justify right))
  (property "Intersheetrefs" "${INTERSHEET_REFS}" (at 72.39 134.62 0) (effects (font (size 1.27 1.27)) hide)))
 (symbol (lib_id "hvh:MH") (at 110.49 134.62 0) (unit 1) (in_bom no) (on_board yes) (dnp no)
  (property "Reference" "H1" (at 102.87 130.58 0) (effects (font (size 1.27 1.27)) (justify left)))
  (property "Value" "M3" (at 113.03 130.58 0) (effects (font (size 1.27 1.27)) (justify left)))
  (property "Footprint" "MountingHole:MountingHole_3.2mm_M3_Pad_Via" (at 110.49 134.62 0) (effects (font (size 1.27 1.27)) (justify left) hide))
  (property "Datasheet" "" (at 110.49 134.62 0) (effects (font (size 1.27 1.27)) (justify left) hide))
  (property "LCSC" "" (at 110.49 134.62 0) (effects (font (size 1.27 1.27)) (justify left) hide))
  (property "MPN" "" (at 110.49 134.62 0) (effects (font (size 1.27 1.27)) (justify left) hide))
  (property "Manufacturer" "" (at 110.49 134.62 0) (effects (font (size 1.27 1.27)) (justify left) hide))
  (property "Description" "Mounting hole M3, GND" (at 110.49 134.62 0) (effects (font (size 1.27 1.27)) (justify left) hide)) (pin "1"))
 (wire (pts (xy 110.49 139.7) (xy 110.49 142.24)) (stroke (width 0) (type default)))
 (global_label "GND" (shape passive) (at 110.49 142.24 270) (fields_autoplaced) (effects (font (size 1.27 1.27)) (justify right))
  (property "Intersheetrefs" "${INTERSHEET_REFS}" (at 110.49 142.24 0) (effects (font (size 1.27 1.27)) hide)))
 (symbol (lib_id "hvh:MH") (at 135.89 134.62 0) (unit 1) (in_bom no) (on_board yes) (dnp no)
  (property "Reference" "H2" (at 128.27 130.58 0) (effects (font (size 1.27 1.27)) (justify left)))
  (property "Value" "M3" (at 138.43 130.58 0) (effects (font (size 1.27 1.27)) (justify left)))
  (property "Footprint" "MountingHole:MountingHole_3.2mm_M3_Pad_Via" (at 135.89 134.62 0) (effects (font (size 1.27 1.27)) (justify left) hide))
  (property "Datasheet" "" (at 135.89 134.62 0) (effects (font (size 1.27 1.27)) (justify left) hide))
  (property "LCSC" "" (at 135.89 134.62 0) (effects (font (size 1.27 1.27)) (justify left) hide))
  (property "MPN" "" (at 135.89 134.62 0) (effects (font (size 1.27 1.27)) (justify left) hide))
  (property "Manufacturer" "" (at 135.89 134.62 0) (effects (font (size 1.27 1.27)) (justify left) hide))
  (property "Description" "Mounting hole M3, GND" (at 135.89 134.62 0) (effects (font (size 1.27 1.27)) (justify left) hide)) (pin "1"))
 (wire (pts (xy 135.89 139.7) (xy 135.89 142.24)) (stroke (width 0) (type default)))
 (global_label "GND" (shape passive) (at 135.89 142.24 270) (fields_autoplaced) (effects (font (size 1.27 1.27)) (justify right))
  (property "Intersheetrefs" "${INTERSHEET_REFS}" (at 135.89 142.24 0) (effects (font (size 1.27 1.27)) hide)))
 (symbol (lib_id "hvh:MH") (at 161.29 134.62 0) (unit 1) (in_bom no) (on_board yes) (dnp no)
  (property "Reference" "H3" (at 153.67 130.58 0) (effects (font (size 1.27 1.27)) (justify left)))
  (property "Value" "M3" (at 163.83 130.58 0) (effects (font (size 1.27 1.27)) (justify left)))
  (property "Footprint" "MountingHole:MountingHole_3.2mm_M3_Pad_Via" (at 161.29 134.62 0) (effects (font (size 1.27 1.27)) (justify left) hide))
  (property "Datasheet" "" (at 161.29 134.62 0) (effects (font (size 1.27 1.27)) (justify left) hide))
  (property "LCSC" "" (at 161.29 134.62 0) (effects (font (size 1.27 1.27)) (justify left) hide))
  (property "MPN" "" (at 161.29 134.62 0) (effects (font (size 1.27 1.27)) (justify left) hide))
  (property "Manufacturer" "" (at 161.29 134.62 0) (effects (font (size 1.27 1.27)) (justify left) hide))
  (property "Description" "Mounting hole M3, GND" (at 161.29 134.62 0) (effects (font (size 1.27 1.27)) (justify left) hide)) (pin "1"))
 (wire (pts (xy 161.29 139.7) (xy 161.29 142.24)) (stroke (width 0) (type default)))
 (global_label "GND" (shape passive) (at 161.29 142.24 270) (fields_autoplaced) (effects (font (size 1.27 1.27)) (justify right))
  (property "Intersheetrefs" "${INTERSHEET_REFS}" (at 161.29 142.24 0) (effects (font (size 1.27 1.27)) hide)))
 (symbol (lib_id "hvh:MH") (at 186.69 134.62 0) (unit 1) (in_bom no) (on_board yes) (dnp no)
  (property "Reference" "H4" (at 179.07 130.58 0) (effects (font (size 1.27 1.27)) (justify left)))
  (property "Value" "M3" (at 189.23 130.58 0) (effects (font (size 1.27 1.27)) (justify left)))
  (property "Footprint" "MountingHole:MountingHole_3.2mm_M3_Pad_Via" (at 186.69 134.62 0) (effects (font (size 1.27 1.27)) (justify left) hide))
  (property "Datasheet" "" (at 186.69 134.62 0) (effects (font (size 1.27 1.27)) (justify left) hide))
  (property "LCSC" "" (at 186.69 134.62 0) (effects (font (size 1.27 1.27)) (justify left) hide))
  (property "MPN" "" (at 186.69 134.62 0) (effects (font (size 1.27 1.27)) (justify left) hide))
  (property "Manufacturer" "" (at 186.69 134.62 0) (effects (font (size 1.27 1.27)) (justify left) hide))
  (property "Description" "Mounting hole M3, GND" (at 186.69 134.62 0) (effects (font (size 1.27 1.27)) (justify left) hide)) (pin "1"))
 (wire (pts (xy 186.69 139.7) (xy 186.69 142.24)) (stroke (width 0) (type default)))
 (global_label "GND" (shape passive) (at 186.69 142.24 270) (fields_autoplaced) (effects (font (size 1.27 1.27)) (justify right))
  (property "Intersheetrefs" "${INTERSHEET_REFS}" (at 186.69 142.24 0) (effects (font (size 1.27 1.27)) hide)))
 (symbol (lib_id "hvh:FID") (at 33.02 165.1 0) (unit 1) (in_bom no) (on_board yes) (dnp no)
  (property "Reference" "FID1" (at 25.40 161.06 0) (effects (font (size 1.27 1.27)) (justify left)))
  (property "Value" "FID" (at 35.56 161.06 0) (effects (font (size 1.27 1.27)) (justify left)))
  (property "Footprint" "Fiducial:Fiducial_1mm_Mask2mm" (at 33.02 165.10 0) (effects (font (size 1.27 1.27)) (justify left) hide))
  (property "Datasheet" "" (at 33.02 165.10 0) (effects (font (size 1.27 1.27)) (justify left) hide))
  (property "LCSC" "" (at 33.02 165.10 0) (effects (font (size 1.27 1.27)) (justify left) hide))
  (property "MPN" "" (at 33.02 165.10 0) (effects (font (size 1.27 1.27)) (justify left) hide))
  (property "Manufacturer" "" (at 33.02 165.10 0) (effects (font (size 1.27 1.27)) (justify left) hide))
  (property "Description" "Fiducial" (at 33.02 165.10 0) (effects (font (size 1.27 1.27)) (justify left) hide)))
 (symbol (lib_id "hvh:FID") (at 58.42 165.1 0) (unit 1) (in_bom no) (on_board yes) (dnp no)
  (property "Reference" "FID2" (at 50.80 161.06 0) (effects (font (size 1.27 1.27)) (justify left)))
  (property "Value" "FID" (at 60.96 161.06 0) (effects (font (size 1.27 1.27)) (justify left)))
  (property "Footprint" "Fiducial:Fiducial_1mm_Mask2mm" (at 58.42 165.10 0) (effects (font (size 1.27 1.27)) (justify left) hide))
  (property "Datasheet" "" (at 58.42 165.10 0) (effects (font (size 1.27 1.27)) (justify left) hide))
  (property "LCSC" "" (at 58.42 165.10 0) (effects (font (size 1.27 1.27)) (justify left) hide))
  (property "MPN" "" (at 58.42 165.10 0) (effects (font (size 1.27 1.27)) (justify left) hide))
  (property "Manufacturer" "" (at 58.42 165.10 0) (effects (font (size 1.27 1.27)) (justify left) hide))
  (property "Description" "Fiducial" (at 58.42 165.10 0) (effects (font (size 1.27 1.27)) (justify left) hide)))
 (symbol (lib_id "hvh:FID") (at 83.82 165.1 0) (unit 1) (in_bom no) (on_board yes) (dnp no)
  (property "Reference" "FID3" (at 76.20 161.06 0) (effects (font (size 1.27 1.27)) (justify left)))
  (property "Value" "FID" (at 86.36 161.06 0) (effects (font (size 1.27 1.27)) (justify left)))
  (property "Footprint" "Fiducial:Fiducial_1mm_Mask2mm" (at 83.82 165.10 0) (effects (font (size 1.27 1.27)) (justify left) hide))
  (property "Datasheet" "" (at 83.82 165.10 0) (effects (font (size 1.27 1.27)) (justify left) hide))
  (property "LCSC" "" (at 83.82 165.10 0) (effects (font (size 1.27 1.27)) (justify left) hide))
  (property "MPN" "" (at 83.82 165.10 0) (effects (font (size 1.27 1.27)) (justify left) hide))
  (property "Manufacturer" "" (at 83.82 165.10 0) (effects (font (size 1.27 1.27)) (justify left) hide))
  (property "Description" "Fiducial" (at 83.82 165.10 0) (effects (font (size 1.27 1.27)) (justify left) hide)))
 (symbol (lib_id "hvh:PWR_FLAG") (at 30.48 196.85 0) (unit 1) (in_bom no) (on_board yes) (dnp no)
  (property "Reference" "#FLG0700" (at 30.48 192.85 0) (effects (font (size 1.27 1.27)) hide))
  (property "Value" "PWR_FLAG" (at 30.48 192.85 0) (effects (font (size 1.27 1.27))))
  (property "Footprint" "" (at 30.48 196.85 0) (effects (font (size 1.27 1.27)) hide))
  (property "Datasheet" "" (at 30.48 196.85 0) (effects (font (size 1.27 1.27)) hide)) (pin "1"))
 (wire (pts (xy 30.48 196.85) (xy 30.48 199.39)) (stroke (width 0) (type default)))
 (global_label "+5V" (shape passive) (at 30.48 199.39 270) (fields_autoplaced) (effects (font (size 1.27 1.27)) (justify right))
  (property "Intersheetrefs" "${INTERSHEET_REFS}" (at 30.48 199.39 0) (effects (font (size 1.27 1.27)) hide)))
 (symbol (lib_id "hvh:PWR_FLAG") (at 59.69 196.85 0) (unit 1) (in_bom no) (on_board yes) (dnp no)
  (property "Reference" "#FLG0701" (at 59.69 192.85 0) (effects (font (size 1.27 1.27)) hide))
  (property "Value" "PWR_FLAG" (at 59.69 192.85 0) (effects (font (size 1.27 1.27))))
  (property "Footprint" "" (at 59.69 196.85 0) (effects (font (size 1.27 1.27)) hide))
  (property "Datasheet" "" (at 59.69 196.85 0) (effects (font (size 1.27 1.27)) hide)) (pin "1"))
 (wire (pts (xy 59.69 196.85) (xy 59.69 199.39)) (stroke (width 0) (type default)))
 (global_label "GND" (shape passive) (at 59.69 199.39 270) (fields_autoplaced) (effects (font (size 1.27 1.27)) (justify right))
  (property "Intersheetrefs" "${INTERSHEET_REFS}" (at 59.69 199.39 0) (effects (font (size 1.27 1.27)) hide)))
 (symbol (lib_id "hvh:PWR_FLAG") (at 90.17 196.85 0) (unit 1) (in_bom no) (on_board yes) (dnp no)
  (property "Reference" "#FLG0702" (at 90.17 192.85 0) (effects (font (size 1.27 1.27)) hide))
  (property "Value" "PWR_FLAG" (at 90.17 192.85 0) (effects (font (size 1.27 1.27))))
  (property "Footprint" "" (at 90.17 196.85 0) (effects (font (size 1.27 1.27)) hide))
  (property "Datasheet" "" (at 90.17 196.85 0) (effects (font (size 1.27 1.27)) hide)) (pin "1"))
 (wire (pts (xy 90.17 196.85) (xy 90.17 199.39)) (stroke (width 0) (type default)))
 (global_label "+3V3" (shape passive) (at 90.17 199.39 270) (fields_autoplaced) (effects (font (size 1.27 1.27)) (justify right))
  (property "Intersheetrefs" "${INTERSHEET_REFS}" (at 90.17 199.39 0) (effects (font (size 1.27 1.27)) hide)))
 (text "Fan header pinout matches Raspberry Pi CM5IO (1=5V 2=PWM 3=GND 4=TACH)." (at 170 199.39 0) (effects (font (size 1.5 1.5)) (justify left bottom)))
 (text "TP1/TP2 = CM5 UART0 (GPIO14 TX / GPIO15 RX), 3.3V." (at 170 203.2 0) (effects (font (size 1.5 1.5)) (justify left bottom))))
